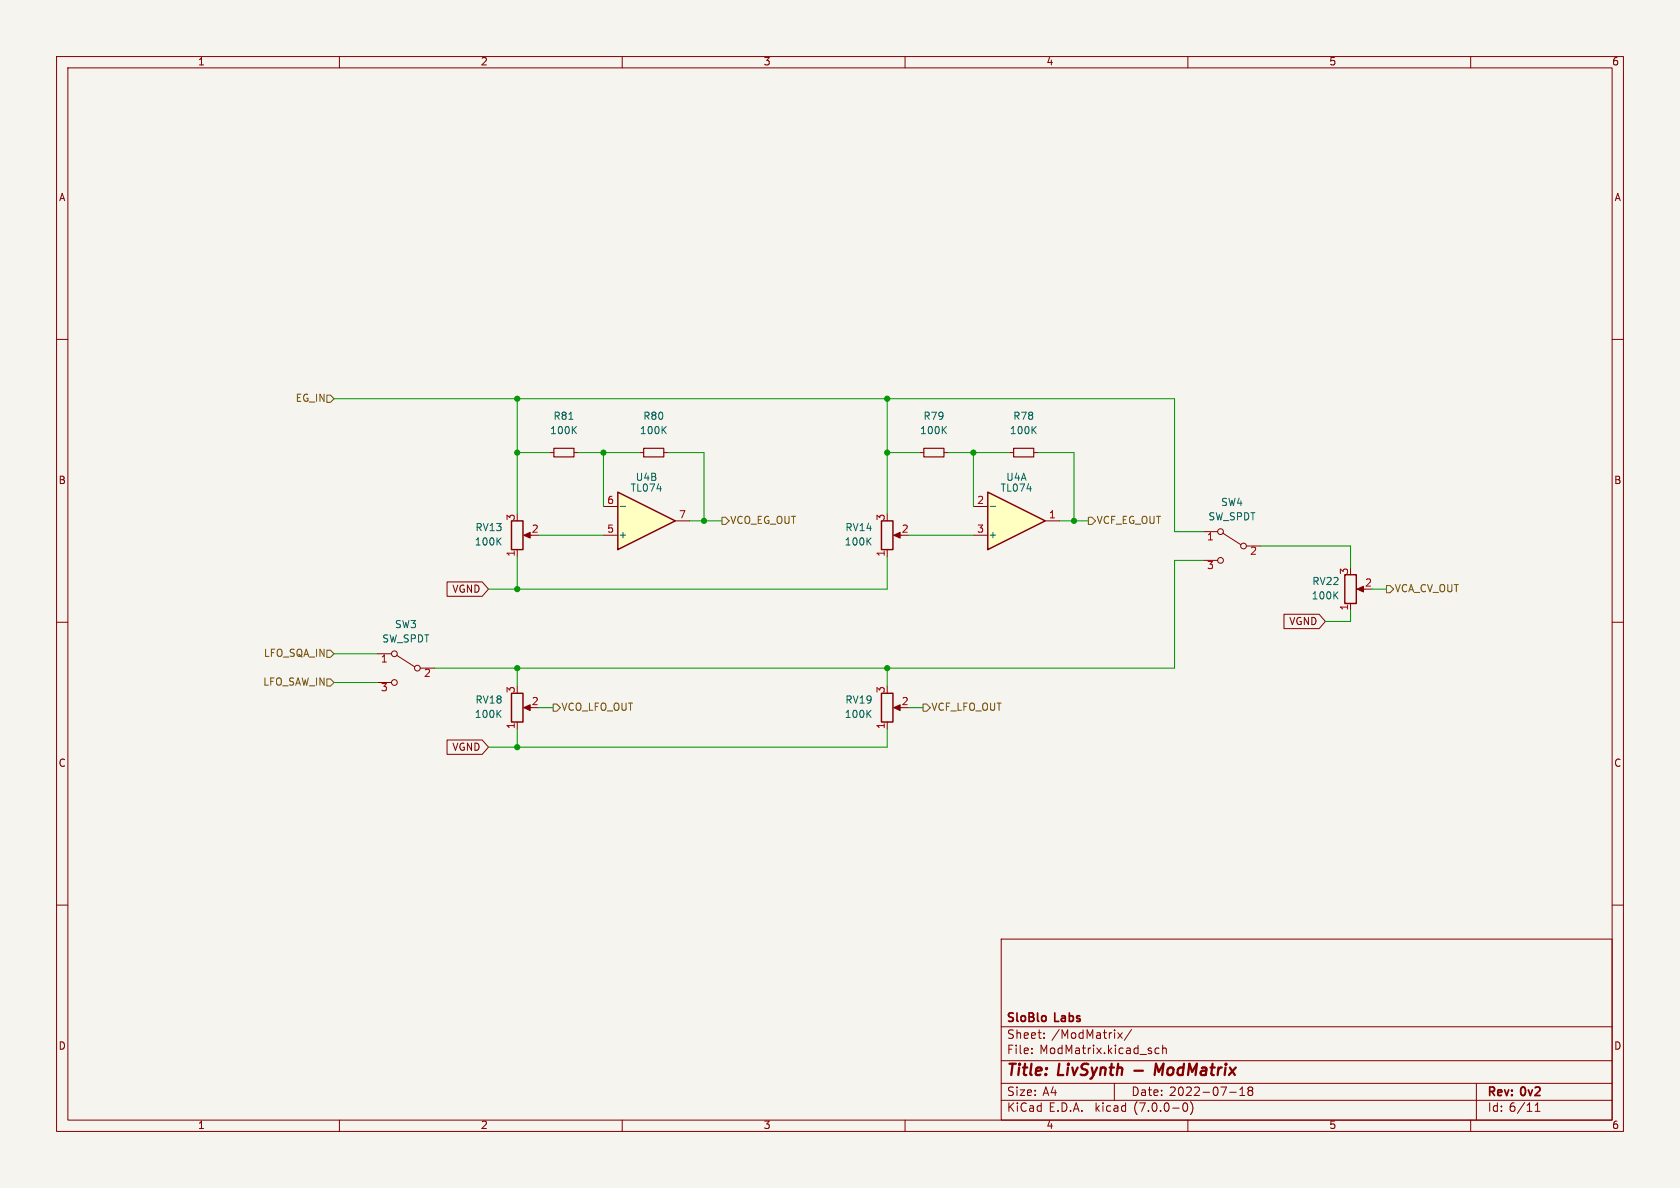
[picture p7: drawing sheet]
<svg xmlns="http://www.w3.org/2000/svg" width="297mm" height="210mm" viewBox="0 0 297 210" stroke-linecap="round" stroke-linejoin="round" font-family="sans-serif">
<path d="M0 0h297v210h-297z" fill="#f5f4ef" stroke="#f5f4ef" stroke-width=".18"/>
<g fill="none" stroke="#840000" stroke-width=".18">
<path d="M10 10h277v190h-277zM12 12h273v186h-273zM60 10v2M110 10v2M160 10v2M210 10v2M260 10v2M10 60h2M285 60h2M156.8 97.2v1.2M158.4 94.6h1M10 110h2"/>
<path d="M66.7 115.6h2.5M70.1 115.8l3.2 2.1M74.3 118.1h2.5M285 110h2M66.7 120.7h2.5M156.8 127.6v1.3M158.4 125.1h1M10 160h2M285 160h2M177 166h108v32h-108zM60 198v2M110 198v2"/>
<path d="M160 198v2M177 194.5h108M177 191.5h108M177 187.5h108M177 181.5h108M182.4 186.1v.2M182.4 185.3v.2M184.6 183.4v.2M184.6 182.6v.2M197 191.5v3M197.6 182.6l.8 1M198.4 182.6l-.8 1"/>
<path d="M200 182l-1.2 1.9M204.9 185.3h-.4l-.3 .2v.5l.1 .2h.6M205.5 185.4l.3-.1h.3l.1 1M205.5 184.8v1.5M209.3 195h.2a.81 .81 0 0 1 .5 .6 .81 .81 0 0 1-.3 .8l-.1 .1a.81 .81 0 0 1-.6-.7 .81 .81 0 0 1 .3-.8zM210 198v2M210.5 194.8a1.74 1.74 0 0 1 0 2.2M217.4 193.1h1.1M219.2 193.7h.8M219.2 192.6l.4-.4v1.5M220.9 192.8l-.3 .3 .1 .4 .2 .2h.3l.3-.3-.1-.5-.2-.1M220.9 192.8l-.3-.3 .3-.3h.3l.3 .2-.3 .4"/>
<path d="M220.9 192.8h.3M260 198v2M261 191.5v6.5M271.4 196.5h.9M271.4 195.4l.4-.4v1.5"/>
<circle cx="69.7" cy="115.6" r=".51"/>
<circle cx="73.8" cy="118.1" r=".51"/>
<circle cx="69.7" cy="120.7" r=".51"/>
</g>
<path d="M200.5 189.3h1.6M204.9 189.5l-.5-1.5-.3 2" fill="none" stroke="#840000" stroke-width=".4"/>
<g fill="#840000" stroke="#840000" stroke-width=".18">
<path d="M158 125.1l1.1-.5v1z"/>
<path d="M158 94.6l1.1-.5v1z"/>
</g>
<path d="M155.8 92.1h2.1v5.1h-2.1zM155.8 122.6h2.1v5h-2.1z" fill="none" stroke="#840000" stroke-width=".25"/>
<path d="M109.2 87l10.2 5.1-10.2 5.1z" fill="#ffffc2"/>
<path d="M109.2 87l10.2 5.1-10.2 5.1zM90.4 122.6h2.1v5h-2.1z" fill="none" stroke="#840000" stroke-width=".25"/>
<path d="M106.7 94.6h2.5M106.7 89.5h2.5M119.4 92.1h2.5M91.4 127.6v1.3M93 125.1h1" fill="none" stroke="#840000" stroke-width=".18"/>
<path d="M109.6 89.5h1" fill="none" stroke="#006464" stroke-width=".18"/>
<path d="M92.6 125.1l1.1-.5v1z" fill="#840000" stroke="#840000" stroke-width=".18"/>
<path d="M174.6 87l10.2 5.1-10.2 5.1z" fill="#ffffc2"/>
<path d="M90.4 92.1h2.1v5.1h-2.1zM174.6 87l10.2 5.1-10.2 5.1zM237.7 101.6h2.1v5.1h-2.1z" fill="none" stroke="#840000" stroke-width=".25"/>
<g fill="none" stroke="#840000" stroke-width=".18">
<path d="M91.4 97.2v1.2M93 94.6h1M97.2 80h.7M101.5 80h.7M113 80h.8M117.3 80h.8M162.6 80h.7M166.9 80h.7M172.1 89.5h2.5M172.1 94.6h2.5M178.4 80h.8M182.8 80h.7"/>
<path d="M184.8 92.1h2.5M212.7 94h2.6M212.7 99.1h2.6M216.2 94.2l3.1 2.1M220.3 96.5h2.6M79 102.9h6.2l1.2 1.2-1.2 1.3h-6.2zM227 108.6h6.2l1.1 1.3-1.1 1.2h-6.2zM238.8 106.7v1.3M240.3 104.1h1M79 130.8h6.2l1.2 1.3-1.2 1.3h-6.2z"/>
<circle cx="215.8" cy="99.1" r=".51"/>
<circle cx="215.8" cy="94" r=".51"/>
<circle cx="219.8" cy="96.5" r=".51"/>
</g>
<path d="M175.1 89.5h.9" fill="none" stroke="#006464" stroke-width=".18"/>
<g fill="#840000" stroke="#840000" stroke-width=".18">
<path d="M92.6 94.6l1.1-.5v1z"/>
<path d="M239.9 104.1l1.1-.5v1z"/>
</g>
<path d="M97.9 79.2h3.6v1.6h-3.6zM113.8 79.2h3.5v1.6h-3.5zM163.3 79.2h3.6v1.6h-3.6zM179.2 79.2h3.6v1.6h-3.6z" fill="none" stroke="#840000" stroke-width=".2"/>
<path d="M57.8 69.9h.6l.7 .6-.7 .6h-.6zM127.6 91.4h.7l.6 .7-.6 .6h-.7zM192.4 91.4h.6l.7 .7-.7 .6h-.6zM57.8 114.9h.6l.7 .7-.7 .6h-.6zM245.1 103.5h.6l.7 .6-.7 .7h-.6zM57.8 120h.6l.7 .7-.7 .6h-.6zM97.8 124.5h.6l.7 .6-.7 .6h-.6zM163.2 124.5h.6l.7 .6-.7 .6h-.6z" fill="none" stroke="#725600" stroke-width=".18"/>
<g fill="none" stroke="#009600" stroke-width=".18">
<path d="M59.1 70.5h148.5v23.5h5.1M91.4 70.5v20.3M156.8 70.5v20.3M91.4 80h5.8M91.4 98.4v5.7M95.2 94.6h11.5M102.2 80h10.8M106.7 80v9.5M118.1 80h6.4v12.1M121.9 92.1h5.7M156.8 98.4v5.7h-70.4M156.8 80h5.8"/>
<path d="M160.7 94.6h11.4M167.6 80h10.8M172.1 80v9.5M183.5 80h6.4v12.1M187.3 92.1h5.1M212.7 99.1h-5.1v19h-130.8M222.9 96.5h15.9v3.8M59.1 115.6h7.6M91.4 118.1v3.2M156.8 118.1v3.2M238.8 108v1.9h-4.5M242.6 104.1h2.5"/>
<path d="M59.1 120.7h7.6M91.4 128.9v3.2M95.2 125.1h2.6M156.8 128.9v3.2h-70.4M160.7 125.1h2.5"/>
</g>
<g fill="#009600" stroke="#009600" stroke-width=".18">
<circle cx="156.8" cy="118.1" r=".46"/>
<circle cx="189.9" cy="92.1" r=".46"/>
<circle cx="172.1" cy="80" r=".46"/>
<circle cx="156.8" cy="80" r=".46"/>
<circle cx="156.8" cy="70.5" r=".46"/>
<circle cx="91.4" cy="104.1" r=".46"/>
<circle cx="91.4" cy="70.5" r=".46"/>
<circle cx="91.4" cy="80" r=".46"/>
<circle cx="124.5" cy="92.1" r=".46"/>
<circle cx="106.7" cy="80" r=".46"/>
<circle cx="91.4" cy="118.1" r=".46"/>
<circle cx="91.4" cy="132.1" r=".46"/>
</g>
<g font-size="2.8" fill="#840000">
<text x="178" y="190.8">Title:</text>
<text x="187.1" y="190.8">LivSynth</text>
<text x="205.4" y="190.8">ModMatrix</text>
</g>
<g font-size="2.1" fill="#840000">
<text x="178" y="183.9">Sheet:</text>
<text x="178" y="181.1">SloBlo</text>
<text x="185.9" y="183.9">/ModMatrix/</text>
<text x="186.6" y="181.1">Labs</text>
<text x="178" y="186.6">File:</text>
<text x="183.8" y="186.6">ModMatrix.kicad_sch</text>
<text x="178" y="196.8">KiCad</text>
<text x="178" y="194">Size:</text>
<text x="184.3" y="194">A4</text>
<text x="185.4" y="196.8">E.D.A.</text>
<text x="193.7" y="196.8">kicad</text>
<text x="200" y="194">Date:</text>
<text x="200.6" y="196.8">(7.0.0-0)</text>
<text x="206.7" y="194">2022-07-18</text>
<text x="263" y="194.2">Rev:</text>
<text x="263" y="196.8">Id: 6/11</text>
<text x="269" y="194.2">0v2</text>
</g>
<g font-size="1.8" fill="#840000">
<text x="35" y="11.8">1</text>
<text x="85" y="11.8">2</text>
<text x="135" y="11.8">3</text>
<text x="185" y="11.8">4</text>
<text x="235" y="11.8">5</text>
<text x="285" y="11.8">6</text>
<text x="10.4" y="35.8">A</text>
<text x="285.4" y="35.8">A</text>
<text x="10.3" y="85.8">B</text>
<text x="285.3" y="85.8">B</text>
<text x="79.8" y="105.1">VGND</text>
<text x="227.8" y="110.8">VGND</text>
<text x="10.3" y="135.8">C</text>
<text x="79.8" y="133">VGND</text>
<text x="285.3" y="135.8">C</text>
<text x="10.3" y="185.8">D</text>
<text x="285.3" y="185.8">D</text>
<text x="35" y="199.8">1</text>
<text x="85" y="199.8">2</text>
<text x="135" y="199.8">3</text>
<text x="185" y="199.8">4</text>
<text x="235" y="199.8">5</text>
<text x="285" y="199.8">6</text>
</g>
<g font-size="1.8" fill="#725600">
<text x="52.1" y="71.3">EG_IN</text>
<text x="129.1" y="92.9">VCO_EG_OUT</text>
<text x="193.9" y="92.9">VCF_EG_OUT</text>
<text x="246.6" y="105">VCA_CV_OUT</text>
<text x="46.5" y="116.4">LFO_SQA_IN</text>
<text x="46.4" y="121.5">LFO_SAW_IN</text>
<text x="99.3" y="125.9">VCO_LFO_OUT</text>
<text x="164.7" y="125.9">VCF_LFO_OUT</text>
</g>
<g font-size="1.8" fill="#006464">
<text x="97.2" y="77">100K</text>
<text x="97.8" y="74.5">R81</text>
<text x="113.1" y="77">100K</text>
<text x="113.7" y="74.5">R80</text>
<text x="162.6" y="77">100K</text>
<text x="163.2" y="74.5">R79</text>
<text x="178.5" y="77">100K</text>
<text x="179.1" y="74.5">R78</text>
<text x="111.4" y="87.2">TL074</text>
<text x="112.3" y="85.3">U4B</text>
<text x="176.8" y="87.2">TL074</text>
<text x="177.8" y="85.3">U4A</text>
<text x="215.8" y="89.7">SW4</text>
<text x="84" y="94.2">RV13</text>
<text x="109.3" y="95.4">+</text>
<text x="149.4" y="94.2">RV14</text>
<text x="174.8" y="95.4">+</text>
<text x="213.6" y="92.3">SW_SPDT</text>
<text x="83.9" y="96.7">100K</text>
<text x="149.3" y="96.7">100K</text>
<text x="231.8" y="106.2">100K</text>
<text x="231.9" y="103.7">RV22</text>
<text x="67.5" y="113.9">SW_SPDT</text>
<text x="69.8" y="111.3">SW3</text>
<text x="84" y="124.7">RV18</text>
<text x="149.4" y="124.7">RV19</text>
<text x="83.9" y="127.2">100K</text>
<text x="149.3" y="127.2">100K</text>
</g>
<g font-size="1.8" fill="#a90000">
<text x="107.3" y="89.3">6</text>
<text x="172.7" y="89.3">2</text>
<text x="91.2" y="92.1" transform="rotate(-90 91.2 92.1)">3</text>
<text x="93.9" y="94.4">2</text>
<text x="107.3" y="94.4">5</text>
<text x="120" y="91.8">7</text>
<text x="156.6" y="92.1" transform="rotate(-90 156.6 92.1)">3</text>
<text x="159.4" y="94.4">2</text>
<text x="172.7" y="94.4">3</text>
<text x="185.4" y="91.8">1</text>
<text x="213.3" y="95.9">1</text>
<text x="91.2" y="98.5" transform="rotate(-90 91.2 98.5)">1</text>
<text x="156.6" y="98.5" transform="rotate(-90 156.6 98.5)">1</text>
<text x="213.3" y="101">3</text>
<text x="220.9" y="98.4">2</text>
<text x="238.5" y="101.6" transform="rotate(-90 238.5 101.6)">3</text>
<text x="238.5" y="108" transform="rotate(-90 238.5 108)">1</text>
<text x="241.3" y="103.9">2</text>
<text x="67.3" y="117.5">1</text>
<text x="67.3" y="122.6">3</text>
<text x="74.9" y="120">2</text>
<text x="91.2" y="122.6" transform="rotate(-90 91.2 122.6)">3</text>
<text x="93.9" y="124.8">2</text>
<text x="156.6" y="122.6" transform="rotate(-90 156.6 122.6)">3</text>
<text x="159.4" y="124.8">2</text>
<text x="91.2" y="128.9" transform="rotate(-90 91.2 128.9)">1</text>
<text x="156.6" y="128.9" transform="rotate(-90 156.6 128.9)">1</text>
</g>
</svg>
